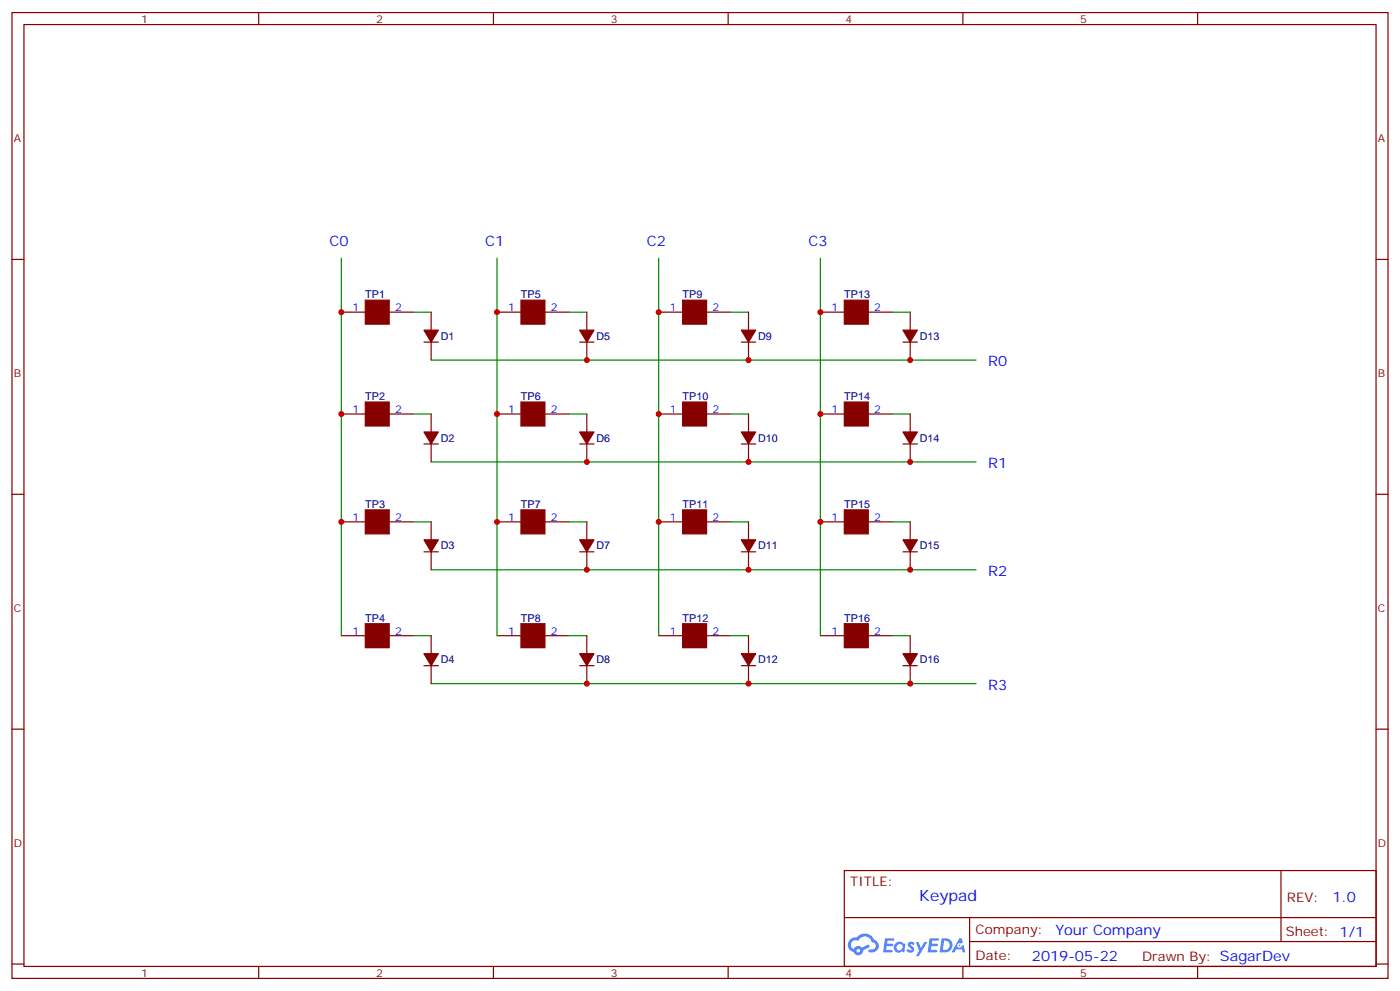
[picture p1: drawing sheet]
<svg xmlns="http://www.w3.org/2000/svg" width="412mm" height="292mm" viewBox="0 0 412 292" stroke-linecap="round" stroke-linejoin="round" font-family="sans-serif">
<g fill="none" stroke="#870000" stroke-width=".35">
<path d="M3.5 3.7h405.4v284.3h-405.4zM7.1 7.2h398.2v277.3h-398.2zM76.2 3.7v3.5M145.3 3.7v3.5M214.5 3.7v3.5M283.6 3.7v3.5M352.8 3.7v3.5M3.5 76.4h3.6M405.3 76.4h3.6M3.5 145.5h3.6M405.3 145.5h3.6M3.5 214.7h3.6"/>
<path d="M405.3 214.7h3.6M248.7 256.3h156.6v28.2h-156.6zM377.3 256.3v20.9M248.7 270.1h156.5M285.6 277.2h119.6M285.6 270.1v14.2M3.5 283.8h3.6M76.2 284.5v3.5M145.3 284.5v3.5M214.5 284.5v3.5M283.6 284.5v3.5M352.8 284.5v3.5"/>
<path d="M405.3 283.8h3.6"/>
</g>
<g fill="#5487ff">
<path d="M267.7 277.5a1.22 1.22 0 0 1 1.7 .2l-.4 .6a.47 .47 0 0 0-.3-.4 .47 .47 0 0 0-.5 .2l.1 .2a1.14 1.14 0 0 1 .8 1.8 1.14 1.14 0 0 1-1.9 0l-.2-.2 .5-.6 .7 .5a.29 .29 0 0 0 .3-.3 .29 .29 0 0 0-.2-.3 1.04 1.04 0 0 1-.6-1.7z"/>
<path d="M260.7 276.2h2.4l.3 .2-.2 .5-1.8 .1-.1 .8h1.5l.3 .4-.3 .4h-1.6l-.2 1.1h1.7l.2 .3-.2 .3-2.6 .1z"/>
<path d="M273.8 276.2h2.4l.3 .2-.1 .5-1.8 .1-.2 .8h1.6l.3 .4-.4 .4-1.6-.1-.1 1.1 1.7 .1 .2 .3-.2 .3-2.6 .1z"/>
<path d="M282.6 276.2h.7l.3 1.3-.6 .3a.69 .69 0 0 0-1 .3 .69 .69 0 0 0 .4 .9 .69 .69 0 0 0 .9-.6l.5-.2 .6 2.2h-.8l-.2-.9h-1.8l-.5 .9h-.8z"/>
<path d="M269.8 277.3h.8l.6 1.8 1.1-1.8h.9l-2.6 4.2h-.8l.9-1.5z"/>
<path d="M277.4 276.2l-.6 4.2h1.3a2.11 2.11 0 0 0 2.5-2.1 2.11 2.11 0 0 0-2.5-2.1zM278.1 277a1.39 1.39 0 0 1 1.7 1.4 1.39 1.39 0 0 1-1.8 1.2h-.3z"/>
<path d="M263.7 277.8a1.54 1.54 0 0 0-.1 2.2 1.54 1.54 0 0 0 2.2 .1l.6 .3 .3-2.3-.2-.3h-.4a1.49 1.49 0 0 0-2.4 0zM264 278.8a.94 .94 0 0 1 1.8 0 .94 .94 0 0 1-1.8 0z"/>
<path d="M250.4 276.6a2.18 2.18 0 0 0 1.1 3.7 1.44 1.44 0 0 0 1.6 .9 1.44 1.44 0 0 0 1.2-1.4l2-1.1-.5-.7-1.9 1a1.47 1.47 0 0 0-2.4 .4 1.39 1.39 0 0 1-.7-1.9 1.39 1.39 0 0 1 2-.5 2.12 2.12 0 0 1 2.2-1.3 2.12 2.12 0 0 1 1.9 1.7 1.14 1.14 0 0 1 1.1 1.4 1.14 1.14 0 0 1-1.7 .7 .43 .43 0 0 0-.5 .4 .43 .43 0 0 0 .4 .5 1.98 1.98 0 0 0 2.5-1.2 1.98 1.98 0 0 0-1.2-2.6 3.1 3.1 0 0 0-5.3-.6l-.9 .1zM252.3 279.9a.55 .55 0 0 1 1.1 0 .55 .55 0 0 1-1.1 0z"/>
<circle cx="282.6" cy="278.3" r=".26"/>
</g>
<g fill="none" stroke="#870000" stroke-width=".35">
<path d="M100.5 91.9h7.1M114.7 91.9h7M127 91.9v5.3M146.4 91.9h7.1M160.5 91.9h7.1M172.9 91.9v5.3M194 91.9h7.1M208.1 91.9h7.1M220.5 91.9v5.3M241.7 91.9h7M255.8 91.9h7M268.1 91.9v5.3"/>
<path d="M124.9 100.7h4.2M127 100.7v5.3M170.7 100.7h4.3M172.9 100.7v5.3M218.4 100.7h4.2M220.5 100.7v5.3M266 100.7h4.2M268.1 100.7v5.3M100.5 121.9h7.1M114.7 121.9h7M124.9 130.7h4.2M127 121.9v5.3"/>
<path d="M127 130.7v5.3M146.4 121.9h7.1M160.5 121.9h7.1M170.7 130.7h4.3M172.9 121.9v5.3M172.9 130.7v5.3M194 121.9h7.1M208.1 121.9h7.1M218.4 130.7h4.2M220.5 121.9v5.3M220.5 130.7v5.3M241.7 121.9h7"/>
<path d="M255.8 121.9h7M266 130.7h4.2M268.1 121.9v5.3M268.1 130.7v5.3M100.5 153.6h7.1M114.7 153.6h7M127 153.6v5.3M146.4 153.6h7.1M160.5 153.6h7.1M172.9 153.6v5.3M194 153.6h7.1M208.1 153.6h7.1"/>
<path d="M220.5 153.6v5.3M241.7 153.6h7M255.8 153.6h7M268.1 153.6v5.3M124.9 162.5h4.2M127 162.5v5.2M170.7 162.5h4.3M172.9 162.5v5.2M218.4 162.5h4.2M220.5 162.5v5.2M266 162.5h4.2M268.1 162.5v5.2"/>
<path d="M100.5 187.1h7.1M114.7 187.1h7M124.9 196h4.2M127 187.1v5.3M127 196v5.3M146.4 187.1h7.1M160.5 187.1h7.1M170.7 196h4.3M172.9 187.1v5.3M172.9 196v5.3M194 187.1h7.1M208.1 187.1h7.1"/>
<path d="M218.4 196h4.2M220.5 187.1v5.3M220.5 196v5.3M241.7 187.1h7M255.8 187.1h7M266 196h4.2M268.1 187.1v5.3M268.1 196v5.3"/>
</g>
<g fill="#870000" stroke="#870000" stroke-width=".35">
<path d="M107.6 88.4h7.1v7h-7.1z"/>
<path d="M107.6 118.4h7.1v7h-7.1z"/>
<path d="M107.6 150.1h7.1v7.1h-7.1z"/>
<path d="M107.6 183.6h7.1v7.1h-7.1z"/>
<path d="M153.5 88.4h7v7h-7z"/>
<path d="M153.5 118.4h7v7h-7z"/>
<path d="M153.5 150.1h7v7.1h-7z"/>
<path d="M153.5 183.6h7v7.1h-7z"/>
<path d="M201.1 88.4h7v7h-7z"/>
<path d="M201.1 118.4h7v7h-7z"/>
<path d="M201.1 150.1h7v7.1h-7z"/>
<path d="M201.1 183.6h7v7.1h-7z"/>
<path d="M248.7 88.4h7.1v7h-7.1z"/>
<path d="M248.7 118.4h7.1v7h-7.1z"/>
<path d="M248.7 150.1h7.1v7.1h-7.1z"/>
<path d="M248.7 183.6h7.1v7.1h-7.1z"/>
<path d="M124.9 97.2h4.2l-2.1 3.5z"/>
<path d="M124.9 127.2h4.2l-2.1 3.5z"/>
<path d="M124.9 158.9h4.2l-2.1 3.6z"/>
<path d="M124.9 192.4h4.2l-2.1 3.6z"/>
<path d="M170.7 97.2h4.3l-2.1 3.5z"/>
<path d="M170.7 127.2h4.3l-2.1 3.5z"/>
<path d="M170.7 158.9h4.3l-2.1 3.6z"/>
<path d="M170.7 192.4h4.3l-2.1 3.6z"/>
<path d="M218.4 97.2h4.2l-2.1 3.5z"/>
<path d="M218.4 127.2h4.2l-2.1 3.5z"/>
<path d="M218.4 158.9h4.2l-2.1 3.6z"/>
<path d="M218.4 192.4h4.2l-2.1 3.6z"/>
<path d="M266 97.2h4.2l-2.1 3.5z"/>
<path d="M266 127.2h4.2l-2.1 3.5z"/>
<path d="M266 158.9h4.2l-2.1 3.6z"/>
<path d="M266 192.4h4.2l-2.1 3.6z"/>
</g>
<g fill="none" stroke="#008700" stroke-width=".35">
<path d="M100.5 76v111.1M146.4 76v111.1M194 76v111.1M241.7 76v111.1M121.7 91.9h5.3M167.6 91.9h5.3M215.2 91.9h5.3M262.8 91.9h5.3M127 106h160.5M121.7 121.9h5.3M127 136h160.5M167.6 121.9h5.3"/>
<path d="M215.2 121.9h5.3M262.8 121.9h5.3M121.7 153.6h5.3M167.6 153.6h5.3M215.2 153.6h5.3M262.8 153.6h5.3M127 167.7h160.5M121.7 187.1h5.3M167.6 187.1h5.3M215.2 187.1h5.3M262.8 187.1h5.3M127 201.3h160.5"/>
</g>
<g fill="#c00">
<circle cx="172.9" cy="106" r=".88"/>
<circle cx="172.9" cy="136" r=".88"/>
<circle cx="172.9" cy="167.7" r=".88"/>
<circle cx="172.9" cy="201.3" r=".88"/>
<circle cx="241.7" cy="121.9" r=".88"/>
<circle cx="241.7" cy="153.6" r=".88"/>
<circle cx="146.4" cy="121.9" r=".88"/>
<circle cx="146.4" cy="153.6" r=".88"/>
<circle cx="100.5" cy="153.6" r=".88"/>
<circle cx="100.5" cy="121.9" r=".88"/>
<circle cx="194" cy="153.6" r=".88"/>
<circle cx="194" cy="121.9" r=".88"/>
<circle cx="220.5" cy="201.3" r=".88"/>
<circle cx="220.5" cy="167.7" r=".88"/>
<circle cx="220.5" cy="136" r=".88"/>
<circle cx="220.5" cy="106" r=".88"/>
<circle cx="100.5" cy="91.9" r=".88"/>
<circle cx="146.4" cy="91.9" r=".88"/>
<circle cx="194" cy="91.9" r=".88"/>
<circle cx="241.7" cy="91.9" r=".88"/>
<circle cx="268.1" cy="106" r=".88"/>
<circle cx="268.1" cy="136" r=".88"/>
<circle cx="268.1" cy="167.7" r=".88"/>
<circle cx="268.1" cy="201.3" r=".88"/>
</g>
<text font-size="4.6" fill="#00f" x="270.8" y="265.3">Keypad</text>
<g font-size="4.2" fill="#00f">
<text x="97" y="72.5">C0</text>
<text x="142.9" y="72.5">C1</text>
<text x="190.5" y="72.5">C2</text>
<text x="238.1" y="72.5">C3</text>
<text x="291" y="107.8">R0</text>
<text x="291" y="137.8">R1</text>
<text x="291" y="169.5">R2</text>
<text x="291" y="203">R3</text>
<text x="392.5" y="265.6">1.0</text>
<text x="310.9" y="275.1">Your Company</text>
<text x="304" y="282.9">2019-05-22</text>
</g>
<g font-size="3.9" fill="#800">
<text x="250.5" y="260.9">TITLE:</text>
<text x="379.1" y="265.6">REV:</text>
<text x="287.4" y="275.1">Company:</text>
<text x="378.7" y="275.7">Sheet: 1/1</text>
<text x="287.4" y="282.8">Date:</text>
<text x="336.4" y="282.8">Drawn By: SagarDev</text>
</g>
<g font-size="3.2" fill="#800">
<text x="41.6" y="6.7">1</text>
<text x="110.8" y="6.7">2</text>
<text x="179.9" y="6.7">3</text>
<text x="249.1" y="6.7">4</text>
<text x="318.2" y="6.7">5</text>
<text x="4.1" y="41.8">A</text>
<text x="405.9" y="41.8">A</text>
<text x="4.1" y="110.9">B</text>
<text x="405.9" y="110.9">B</text>
<text x="4.1" y="180.1">C</text>
<text x="405.9" y="180.1">C</text>
<text x="4.1" y="249.2">D</text>
<text x="405.9" y="249.2">D</text>
<text x="41.6" y="287.5">1</text>
<text x="110.8" y="287.5">2</text>
<text x="179.9" y="287.5">3</text>
<text x="249.1" y="287.5">4</text>
<text x="318.2" y="287.5">5</text>
</g>
<g font-size="3.2" fill="#000080">
<text x="107.6" y="87.9">TP1</text>
<text x="153.5" y="87.9">TP5</text>
<text x="201.1" y="87.9">TP9</text>
<text x="248.7" y="87.9">TP13</text>
<text x="129.8" y="100">D1</text>
<text x="175.7" y="100">D5</text>
<text x="223.3" y="100">D9</text>
<text x="270.9" y="100">D13</text>
<text x="107.6" y="117.8">TP2</text>
<text x="153.5" y="117.8">TP6</text>
<text x="201.1" y="117.8">TP10</text>
<text x="248.7" y="117.8">TP14</text>
<text x="129.8" y="130">D2</text>
<text x="175.7" y="130">D6</text>
<text x="223.3" y="130">D10</text>
<text x="270.9" y="130">D14</text>
<text x="107.6" y="149.6">TP3</text>
<text x="153.5" y="149.6">TP7</text>
<text x="201.1" y="149.6">TP11</text>
<text x="248.7" y="149.6">TP15</text>
<text x="129.8" y="161.7">D3</text>
<text x="175.7" y="161.7">D7</text>
<text x="223.3" y="161.7">D11</text>
<text x="270.9" y="161.7">D15</text>
<text x="107.6" y="183.1">TP4</text>
<text x="153.5" y="183.1">TP8</text>
<text x="201.1" y="183.1">TP12</text>
<text x="248.7" y="183.1">TP16</text>
<text x="129.8" y="195.3">D4</text>
<text x="175.7" y="195.3">D8</text>
<text x="223.3" y="195.3">D12</text>
<text x="270.9" y="195.3">D16</text>
</g>
<g font-size="3.2" fill="#00f">
<text x="103.8" y="91.5">1</text>
<text x="116.4" y="91.5">2</text>
<text x="149.7" y="91.5">1</text>
<text x="162.3" y="91.5">2</text>
<text x="197.3" y="91.5">1</text>
<text x="209.9" y="91.5">2</text>
<text x="244.9" y="91.5">1</text>
<text x="257.5" y="91.5">2</text>
<text x="103.8" y="121.5">1</text>
<text x="116.4" y="121.5">2</text>
<text x="149.7" y="121.5">1</text>
<text x="162.3" y="121.5">2</text>
<text x="197.3" y="121.5">1</text>
<text x="209.9" y="121.5">2</text>
<text x="244.9" y="121.5">1</text>
<text x="257.5" y="121.5">2</text>
<text x="103.8" y="153.3">1</text>
<text x="116.4" y="153.3">2</text>
<text x="149.7" y="153.3">1</text>
<text x="162.3" y="153.3">2</text>
<text x="197.3" y="153.3">1</text>
<text x="209.9" y="153.3">2</text>
<text x="244.9" y="153.3">1</text>
<text x="257.5" y="153.3">2</text>
<text x="103.8" y="186.8">1</text>
<text x="116.4" y="186.8">2</text>
<text x="149.7" y="186.8">1</text>
<text x="162.3" y="186.8">2</text>
<text x="197.3" y="186.8">1</text>
<text x="209.9" y="186.8">2</text>
<text x="244.9" y="186.8">1</text>
<text x="257.5" y="186.8">2</text>
</g>
</svg>
